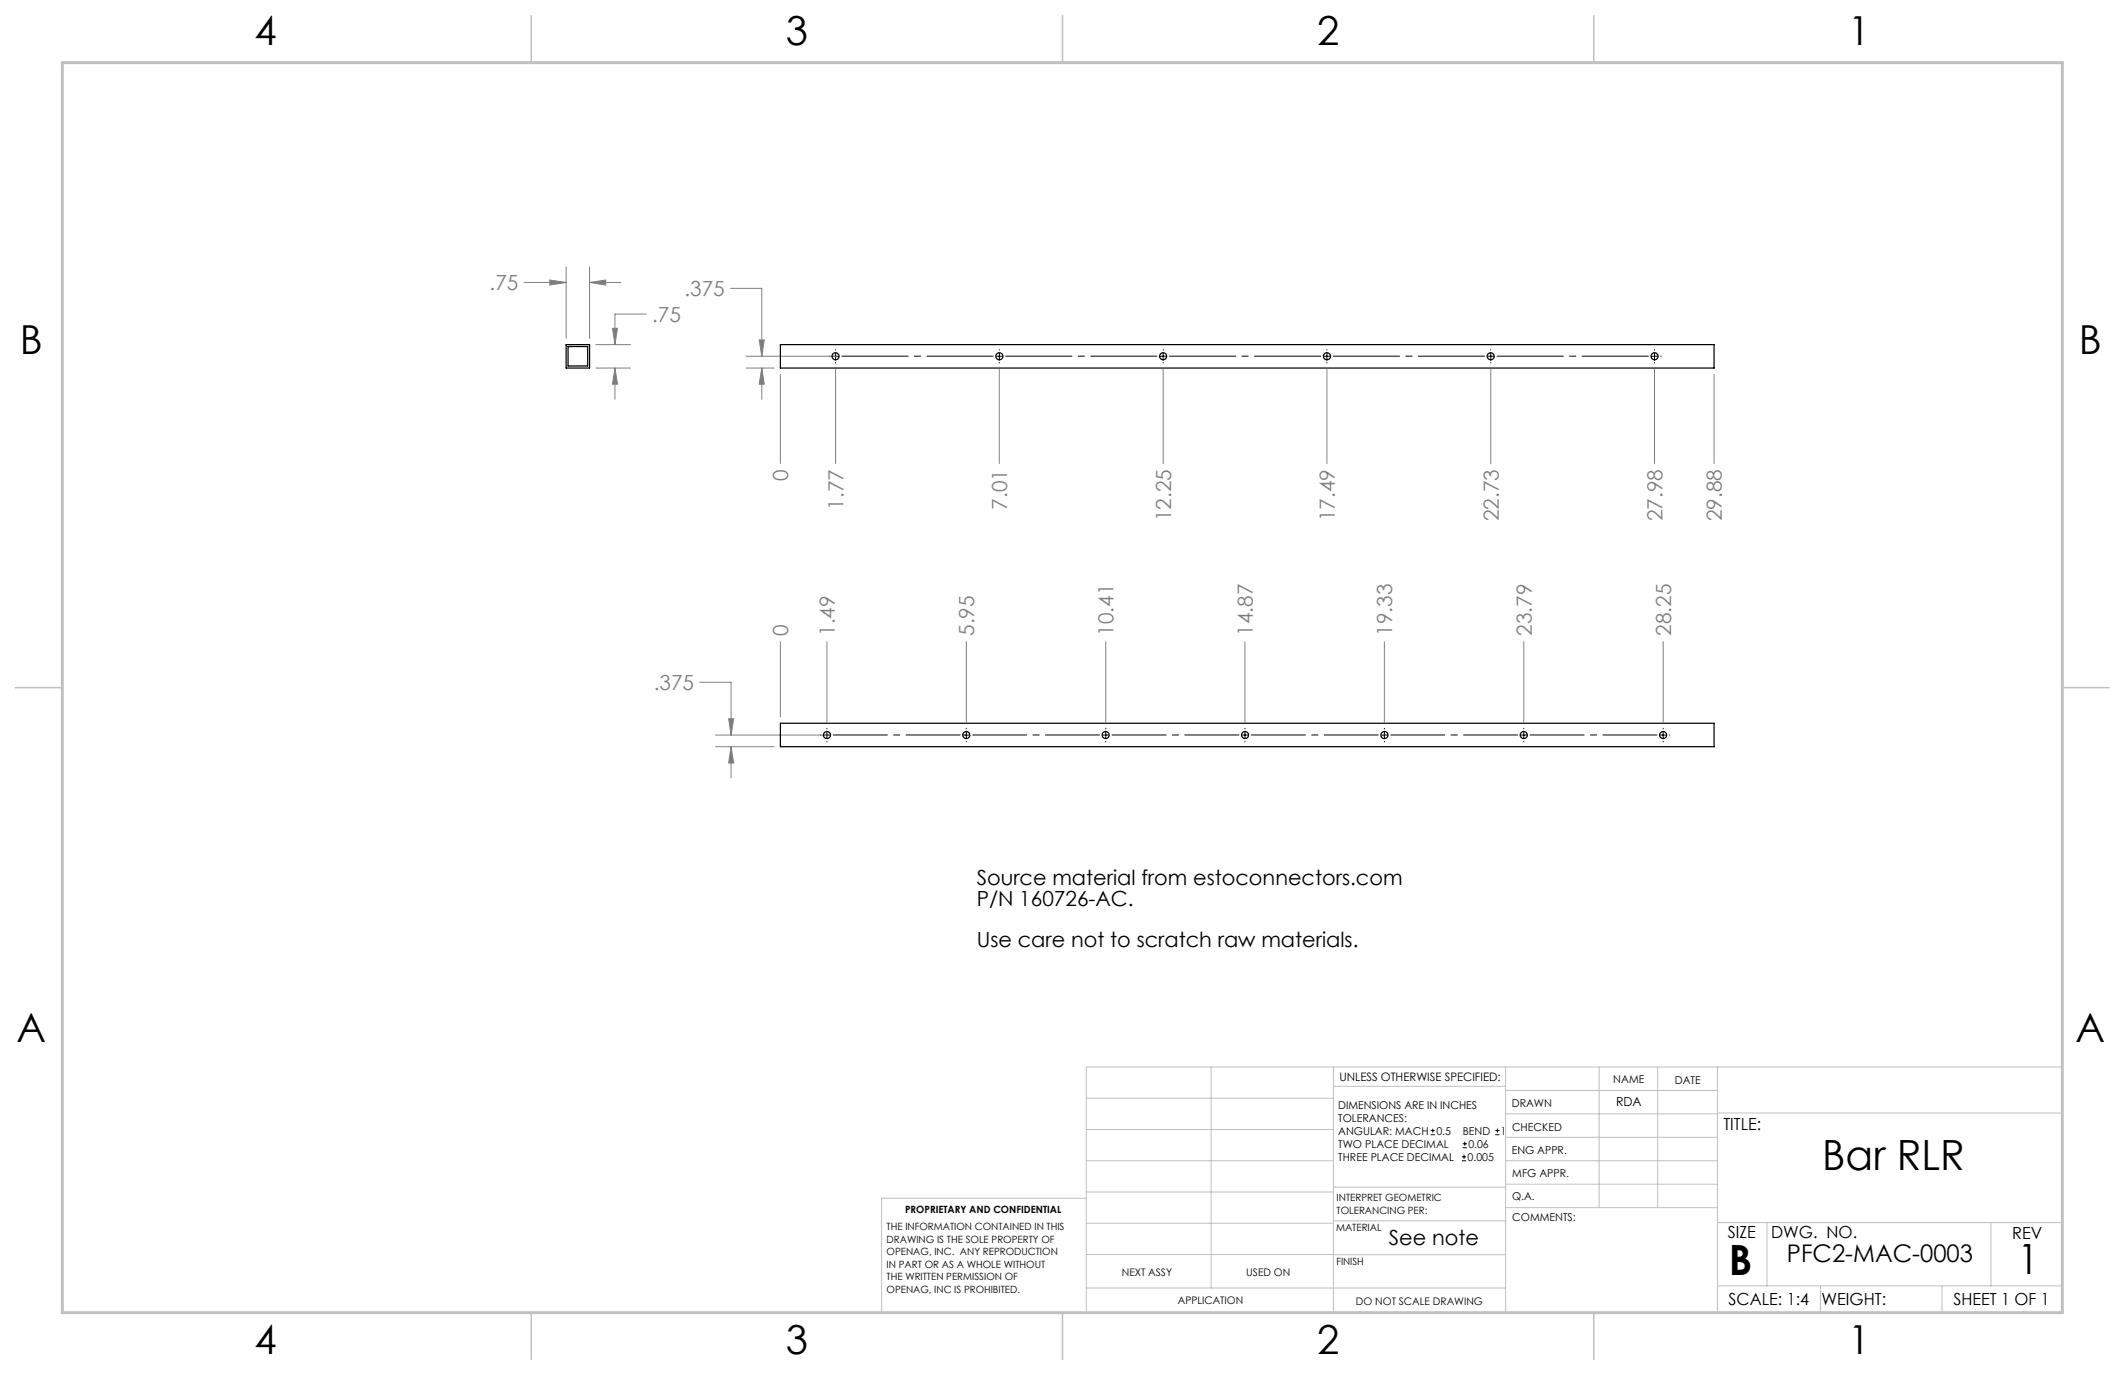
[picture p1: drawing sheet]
<svg xmlns="http://www.w3.org/2000/svg" width="432mm" height="279mm" viewBox="0 0 432 279" stroke-linecap="round" stroke-linejoin="round" font-family="sans-serif">
<g fill="none" stroke="#000" stroke-width=".2">
<path d="M168.4 72.4h.1M169.2 72.4h1.2M169.8 71v.1M169.8 71.8v1.2M169.8 73.7v.1M202.4 72.4h1.3M203.1 71v.1M203.1 71.8v1.2M203.1 73.7v.1M235.7 72.4h1.3M236.4 71v.1M236.4 71.8v1.2"/>
<path d="M236.4 73.7v.1M269 72.4h1.3M269.6 71v.1M269.6 71.8v1.2M269.6 73.7v.1M302.3 72.4h1.3M302.9 71v.1M302.9 71.8v1.2M302.9 73.7v.1M335.6 72.4h1.2M336.2 71v.1M336.2 71.8v1.2"/>
<path d="M336.2 73.7v.1M337.5 72.4h.1M166.7 149.4h.1M167.4 149.4h1.3M168 148v.1M168 148.7v1.3M168 150.6v.1M195.7 149.4h1.3M196.4 148v.1M196.4 148.7v1.3M196.4 150.6v.1M224 149.4h1.3"/>
<path d="M224.7 148v.1M224.7 148.7v1.3M224.7 150.6v.1M252.3 149.4h1.3M253 148v.1M253 148.7v1.3M253 150.6v.1M280.7 149.4h1.2M281.3 148v.1M281.3 148.7v1.3M281.3 150.6v.1M309 149.4h1.3"/>
<path d="M309.6 148v.1M309.6 148.7v1.3M309.6 150.6v.1M337.3 149.4h1.3M338 148v.1M338 148.7v1.3M338 150.6v.1M339.2 149.4h.1M290.7 230.6h.8M290.7 229.7h.8M291.1 229.3v.9M297.1 235.9h.8"/>
<path d="M297.1 235.1h.8M297.2 233.2h.9M297.2 232.4h.9M297.5 234.6v.9M297.6 232v.8M303.8 230.6h.9M303.8 229.7h.9M304.3 229.3v.9"/>
</g>
<g fill="none" stroke="#808080" stroke-width=".2">
<path d="M106.5 57.4h8.5M111.7 56.9l3.3 .5-3.3 .5zM115 54.2v14.6M119.8 57.4l3.3-.5v1zM119.8 54.2v14.6M119.8 57.4h6.4M148.4 58.6h6.4v13.8M121.1 74.8h7M121.1 70h7M124.5 66.7h1l-.5 3.3zM125 74.8l.5 3.3h-1zM125 74.8v6.3"/>
<path d="M131.3 63.8h-6.3v6.2M151.6 74.8h5.7M151.6 72.4h18.3M154.3 69.1h1l-.5 3.3zM154.8 74.8l.5 3.3h-1zM154.8 74.8v6.3M158.6 76.1v18.1M169.8 75v19.2M203.1 75v19.2M236.4 75v19.2M269.6 75v19.2M302.9 75v19.2"/>
<path d="M336.2 75v19.2M348.3 76.1v18.1M142.2 138.6h6.4v10.8M158.6 130.4v15.3M168 130.4v16.3M196.4 130.4v16.3M224.7 130.4v16.3M253 130.4v16.3M281.3 130.4v16.3M309.6 130.4v16.3M338 130.4v16.3M145.4 151.7h11.9"/>
<path d="M145.4 149.4h22.7M148.1 146.1h1l-.5 3.3zM148.6 151.7l.5 3.3h-1zM148.6 151.7v6.4"/>
</g>
<path d="M171.1 72.4h30.7M204.4 72.4h30.7M237.6 72.4h30.8M270.9 72.4h30.8M304.2 72.4h30.7" fill="none" stroke="#000" stroke-width=".2" stroke-dasharray="15.2 1.3 1.3 1.3" stroke-dashoffset="1.8"/>
<path d="M169.3 149.3h25.8M197.6 149.3h25.8M226 149.3h25.7M254.3 149.3h25.8M282.6 149.3h25.8M310.9 149.3h25.8" fill="none" stroke="#000" stroke-width=".2" stroke-dasharray="15.2 1.3 1.3 1.3" stroke-dashoffset="4.3"/>
<g fill="none" stroke="#c0c0c0" stroke-width=".2">
<path d="M246.1 216.8v44.9M271 216.8v49.9M305.9 216.8v49.9M324.9 216.8v28.6M336.8 216.8v28.6M349 216.8v49.9M220.7 235.9h50.3M220.7 229.5h50.3M220.7 223.2h50.3M271 220.7h34.9M305.9 231.1h43.1M305.9 226.3h43.1"/>
<path d="M305.9 221.6h43.1M305.9 235.9h43.1M349 226.2h70.1M220.7 243.5h-41.6v23.2h240v-49.9h-198.4v49.9M220.7 248.6h50.3M220.7 242.2h50.3M220.7 254.9h50.3M271 255h34.9M271 248.1h35M271 241.2h35M305.9 240.6h43.1M306 245.4h43"/>
<path d="M349 248.4h70.1M359.1 248.4v12.9M404.6 248.4v12.9M220.7 261.7h85.2M349 261.3h70.1M369.9 261.3v5.4M394.6 261.3v5.4"/>
</g>
<path d="M107.9 3.2v9.5M215.9 3.2v9.5M323.8 3.2v9.5M3.1 139.7h9.6M419.1 139.7h9.5M107.9 266.7v9.6M215.9 266.7v9.6M323.8 266.7v9.6" fill="none" stroke="#c0c0c0" stroke-width=".3"/>
<path d="M12.7 12.7h406.4v254h-406.4z" fill="none" stroke="#c0c0c0" stroke-width=".6"/>
<path d="M154.8 74.8l.5 3.3h-1zM154.3 69.1h1l-.5 3.3zM124.5 66.7h1l-.5 3.3zM125 74.8l.5 3.3h-1zM111.7 56.9l3.3 .5-3.3 .5zM119.8 57.4l3.3-.5v1zM148.6 151.7l.5 3.3h-1zM148.1 146.1h1l-.5 3.3z" fill="#808080"/>
<g fill="none" stroke="#000" stroke-width=".25">
<path d="M115 70h4.8v4.8h-4.8zM115.4 70.4h4v4h-4zM158.6 70h189.7v4.8h-189.7zM158.6 147h189.7v4.7h-189.7z"/>
<circle cx="169.8" cy="72.4" r=".73"/>
<circle cx="203.1" cy="72.4" r=".73"/>
<circle cx="236.3" cy="72.4" r=".73"/>
<circle cx="269.6" cy="72.4" r=".73"/>
<circle cx="302.9" cy="72.4" r=".73"/>
<circle cx="336.2" cy="72.4" r=".73"/>
<circle cx="168" cy="149.4" r=".73"/>
<circle cx="196.4" cy="149.4" r=".73"/>
<circle cx="224.7" cy="149.4" r=".73"/>
<circle cx="253" cy="149.4" r=".73"/>
<circle cx="281.3" cy="149.4" r=".73"/>
<circle cx="309.6" cy="149.4" r=".73"/>
<circle cx="337.9" cy="149.4" r=".73"/>
</g>
<g font-size="8.5">
<text x="370.3" y="237.7">Bar RLR</text>
<text x="351.3" y="259">B</text>
<text x="410" y="258.9">1</text>
</g>
<g font-size="8.1">
<text x="51.7" y="9.1">4</text>
<text x="159.7" y="9.1">3</text>
<text x="267.6" y="9.1">2</text>
<text x="375.6" y="9.1">1</text>
<text x="4" y="72">B</text>
<text x="422.4" y="72">B</text>
<text x="3.3" y="211.7">A</text>
<text x="421.7" y="211.7">A</text>
<text x="51.7" y="275.2">4</text>
<text x="159.7" y="275.2">3</text>
<text x="267.6" y="275.2">2</text>
<text x="375.6" y="275.2">1</text>
</g>
<text font-size="4.9" x="363.1" y="256.5">PFC2-MAC-0003</text>
<g font-size="4.2" fill="#808080">
<text x="99.5" y="59">.75</text>
<text x="132.5" y="65.4">.75</text>
<text x="139.1" y="60.2">.375</text>
<text x="160.2" y="97.7" transform="rotate(-90 160.2 97.7)">0</text>
<text x="171.4" y="103.5" transform="rotate(-90 171.4 103.5)">1.77</text>
<text x="204.7" y="103.5" transform="rotate(-90 204.7 103.5)">7.01</text>
<text x="238" y="105.9" transform="rotate(-90 238 105.9)">12.25</text>
<text x="271.2" y="105.9" transform="rotate(-90 271.2 105.9)">17.49</text>
<text x="304.5" y="105.9" transform="rotate(-90 304.5 105.9)">22.73</text>
<text x="337.8" y="105.9" transform="rotate(-90 337.8 105.9)">27.98</text>
<text x="349.9" y="105.9" transform="rotate(-90 349.9 105.9)">29.88</text>
<text x="160.2" y="129.2" transform="rotate(-90 160.2 129.2)">0</text>
<text x="169.7" y="129.2" transform="rotate(-90 169.7 129.2)">1.49</text>
<text x="198" y="129.2" transform="rotate(-90 198 129.2)">5.95</text>
<text x="226.3" y="129.2" transform="rotate(-90 226.3 129.2)">10.41</text>
<text x="254.6" y="129.2" transform="rotate(-90 254.6 129.2)">14.87</text>
<text x="282.9" y="129.2" transform="rotate(-90 282.9 129.2)">19.33</text>
<text x="311.2" y="129.2" transform="rotate(-90 311.2 129.2)">23.79</text>
<text x="339.6" y="129.2" transform="rotate(-90 339.6 129.2)">28.25</text>
<text x="132.8" y="140.2">.375</text>
</g>
<g font-size="4.2">
<text x="198.5" y="179.9">Source material from estoconnectors.com</text>
<text x="198.5" y="184.1">P/N 160726-AC.</text>
<text x="198.5" y="192.4">Use care not to scratch raw materials.</text>
<text x="282.2" y="253">See note</text>
</g>
<g font-size="3.4">
<text x="350.2" y="229.5">TITLE:</text>
<text x="351.1" y="251.6">SIZE</text>
<text x="359.9" y="251.6">DWG. NO.</text>
<text x="408.9" y="251.7">REV</text>
<text x="351.2" y="265.2">SCALE: 1:4</text>
<text x="370.1" y="265.3">WEIGHT:</text>
<text x="396.9" y="265.2">SHEET 1 OF 1</text>
</g>
<text font-size="2.5" x="328.4" y="224.8">RDA</text>
<text font-size="2.4" x="272.2" y="219.7">UNLESS OTHERWISE SPECIFIED:</text>
<g font-size="2.2">
<text x="327.8" y="220.1">NAME</text>
<text x="340.3" y="220.2">DATE</text>
<text x="271.9" y="225.3">DIMENSIONS ARE IN INCHES</text>
<text x="271.9" y="227.9">TOLERANCES:</text>
<text x="307.2" y="224.9">DRAWN</text>
<text x="271.9" y="233.2">TWO PLACE DECIMAL</text>
<text x="271.9" y="230.6">ANGULAR: MACH</text>
<text x="291.9" y="230.6">0.5</text>
<text x="297.2" y="230.6">BEND</text>
<text x="298.4" y="233.2">0.06</text>
<text x="305" y="230.6">1</text>
<text x="307.3" y="229.8">CHECKED</text>
<text x="271.9" y="235.9">THREE PLACE DECIMAL</text>
<text x="298.2" y="235.9">0.005</text>
<text x="307.2" y="234.5">ENG APPR.</text>
<text x="307.3" y="239.2">MFG APPR.</text>
<text x="307.3" y="243.9">Q.A.</text>
<text x="307.3" y="248.1">COMMENTS:</text>
</g>
<g font-size="2.1">
<text x="227.9" y="259.2">NEXT ASSY</text>
<text x="253.3" y="259.2">USED ON</text>
<text x="239.3" y="265">APPLICATION</text>
<text x="275.5" y="265.1">DO NOT SCALE DRAWING</text>
</g>
<g font-size="2">
<text x="271.6" y="244.1">INTERPRET GEOMETRIC</text>
<text x="180.2" y="250">THE INFORMATION CONTAINED IN THIS</text>
<text x="183.9" y="246.4">PROPRIETARY AND CONFIDENTIAL</text>
<text x="271.5" y="250.2">MATERIAL</text>
<text x="271.6" y="246.6">TOLERANCING PER:</text>
<text x="180.2" y="252.5">DRAWING IS THE SOLE PROPERTY OF</text>
<text x="180.2" y="255.1">OPENAG, INC. ANY REPRODUCTION</text>
<text x="180.2" y="257.6">IN PART OR AS A WHOLE WITHOUT</text>
<text x="271.5" y="257">FINISH</text>
<text x="180.2" y="260.1">THE WRITTEN PERMISSION OF</text>
<text x="180.2" y="262.6">OPENAG, INC IS PROHIBITED.</text>
</g>
</svg>
